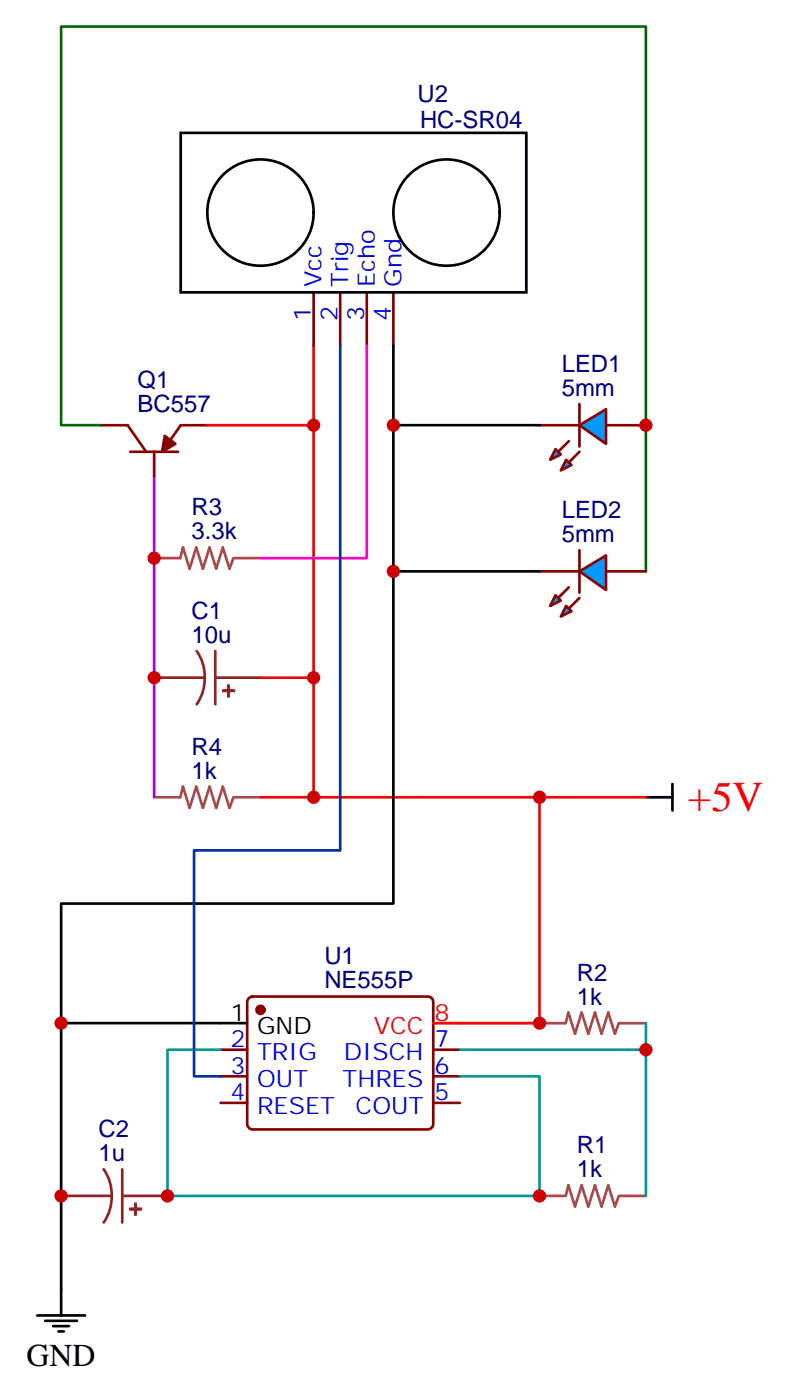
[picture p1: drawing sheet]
<svg xmlns="http://www.w3.org/2000/svg" width="105mm" height="186mm" viewBox="0 0 105 186" stroke-linecap="round" stroke-linejoin="round" font-family="sans-serif">
<g fill="none" stroke="#870000" stroke-width=".35">
<path d="M41.6 38.8v7.1M45.2 38.8v7.1M48.7 38.8v7.1M52.2 38.8v7.1M13.4 56.4h3.5l2.5 3.6M17.3 60h6.3M20.5 60v3.5M27.5 56.4h-3.5l-2.5 3.6M71.6 56.4h5.3M80.4 56.4h5.3M29.3 139.3h3.5M33 132.5l.5-.2h23.3a.71 .71 0 0 1 .7 .7v16.2a.76 .76 0 0 1-.7 .7h-23.3a.76 .76 0 0 1-.7-.7v-16.2z"/>
<path d="M57.5 139.3h3.5M29.3 142.9h3.5M29.3 146.4h3.5M57.5 142.9h3.5M57.5 146.4h3.5"/>
</g>
<g fill="#870000" stroke="#870000" stroke-width=".35">
<path d="M21.9 57.9l1.4 1-1.8 1.1z"/>
<circle cx="34.6" cy="134.1" r=".53"/>
</g>
<g fill="none" stroke="#000" stroke-width=".35">
<path d="M24 17.6h45.8v21.2h-45.8zM52.2 45.9v74h-44.1v15.9h24.7"/>
<circle cx="34.6" cy="28.2" r="7.1"/>
<circle cx="59.3" cy="28.2" r="7.1"/>
</g>
<path d="M27.5 56.4h14.1M41.6 45.9v59.9h30v30h-14.1" fill="none" stroke="#f00" stroke-width=".35"/>
<path d="M20.5 74.1h3.4l.4-1.4 .9 2.8 .8-2.8 .9 2.8 .9-2.8 .9 2.8 .9-2.8 .9 2.8 .5-1.4M31.1 74.1h3.5M20.5 105.8h3.4l.4-1.4 .9 2.8 .8-2.8 .9 2.8 .9-2.8 .9 2.8 .9-2.8 .9 2.8 .5-1.4M31.1 105.8h3.5M71.6 135.8h3.5l.3-1.4 .9 2.8 .9-2.8 .9 2.8 .9-2.8 .8 2.8 .9-2.8 .9 2.8 .5-1.4M82.3 135.8h3.4M71.6 158.7h3.5l.3-1.4 .9 2.9 .9-2.9 .9 2.9 .9-2.9 .8 2.9 .9-2.9 .9 2.9 .5-1.5M82.3 158.7h3.4" fill="none" stroke="#a64a4a" stroke-width=".35"/>
<path d="M29.3 139.3h-7.1v19.4h49.4v-15.8h-10.6M85.7 135.8v3.5h-24.7M85.7 139.3v19.4" fill="none" stroke="#099" stroke-width=".35"/>
<path d="M48.7 45.9v28.2h-14.1" fill="none" stroke="#f0c" stroke-width=".35"/>
<path d="M20.5 90h6.7M26.1 86.4a5.7 5.7 0 0 1 1.1 3.6M27.2 90a5.8 5.8 0 0 1-1.1 3.5M28.6 90h6M28.6 86.4v7.1" fill="none" stroke="#8c2424" stroke-width=".35"/>
<g fill="#8c2424" stroke="#8c2424" stroke-width=".35">
<path d="M30.3 91v1.4z"/>
<path d="M29.6 91.7h1.4z"/>
</g>
<path d="M20.5 63.5v42.3" fill="none" stroke="#90f" stroke-width=".35"/>
<path d="M45.2 45.9v67h-19.4v30h3.5" fill="none" stroke="#039" stroke-width=".35"/>
<g fill="#09f" stroke="#870000" stroke-width=".35">
<path d="M73.7 59.6l.7 .7-1.4 .7z"/>
<path d="M75.1 61l.7 .7-1.4 .7z"/>
</g>
<g fill="#870000" stroke="#870000" stroke-width=".35">
<path d="M75.5 58.6l-1.4 1.4z"/>
<path d="M76.9 60l-1.4 1.4z"/>
</g>
<path d="M76.9 53.6v5.7z" fill="#f00" stroke="#870000" stroke-width=".35"/>
<path d="M76.9 56.4l3.5-2.1v4.6z" fill="#09f" stroke="#870000" stroke-width=".35"/>
<path d="M13.4 56.4h-5.3v-52.9h77.6v72.3" fill="none" stroke="#060" stroke-width=".35"/>
<path d="M71.6 75.8h5.3M80.4 75.8h5.3" fill="none" stroke="#870000" stroke-width=".35"/>
<g fill="#09f" stroke="#870000" stroke-width=".35">
<path d="M73.7 79l.7 .7-1.4 .7z"/>
<path d="M75.1 80.4l.7 .7-1.4 .7z"/>
</g>
<g fill="#870000" stroke="#870000" stroke-width=".35">
<path d="M75.5 78l-1.4 1.4z"/>
<path d="M76.9 79.4l-1.4 1.4z"/>
</g>
<path d="M76.9 73v5.7z" fill="#f00" stroke="#870000" stroke-width=".35"/>
<path d="M76.9 75.8l3.5-2.1v4.6z" fill="#09f" stroke="#870000" stroke-width=".35"/>
<path d="M52.2 56.4h19.4M52.2 75.8h19.4M85.7 105.8h3.6M89.3 104.1v3.5M8.1 135.8v38.8M4.9 174.6h6.4M6 175.3h4.2M7.1 176h2.1M7.8 176.7h.7" fill="none" stroke="#000" stroke-width=".35"/>
<path d="M8.1 158.7h6.7M13.8 155.2a5.7 5.7 0 0 1 1 3.5M14.8 158.7a5.8 5.8 0 0 1-1 3.6M16.2 158.7h6M16.2 155.2v7.1" fill="none" stroke="#8c2424" stroke-width=".35"/>
<g fill="#8c2424" stroke="#8c2424" stroke-width=".35">
<path d="M18 159.8v1.4z"/>
<path d="M17.3 160.5h1.4z"/>
</g>
<path d="M34.6 90h7M34.6 105.8h7M71.6 105.8h14.1" fill="none" stroke="#f00" stroke-width=".35"/>
<g fill="#c00">
<circle cx="71.6" cy="158.7" r=".88"/>
<circle cx="85.7" cy="139.3" r=".88"/>
<circle cx="71.6" cy="135.8" r=".88"/>
<circle cx="20.5" cy="90" r=".88"/>
<circle cx="20.5" cy="74.1" r=".88"/>
<circle cx="52.2" cy="56.4" r=".88"/>
<circle cx="52.2" cy="75.8" r=".88"/>
<circle cx="22.2" cy="158.7" r=".88"/>
<circle cx="8.1" cy="135.8" r=".88"/>
<circle cx="41.6" cy="56.4" r=".88"/>
<circle cx="41.6" cy="90" r=".88"/>
<circle cx="41.6" cy="105.8" r=".88"/>
<circle cx="85.7" cy="56.4" r=".88"/>
<circle cx="71.6" cy="105.8" r=".88"/>
<circle cx="8.1" cy="158.7" r=".88"/>
</g>
<text font-size="5.6" fill="#f00" x="91.2" y="107.7">+5V</text>
<text font-size="4.2" x="3.5" y="181.4">GND</text>
<g font-size="3.2" fill="#000080">
<text x="55.4" y="13.5">U2</text>
<text x="55.8" y="17">HC-SR04</text>
<text x="18.3" y="51.5">Q1</text>
<text x="74.6" y="52.6">5mm</text>
<text x="74.6" y="49.4">LED1</text>
<text x="18.3" y="54.7">BC557</text>
<text x="25.4" y="71.6">3.3k</text>
<text x="25.4" y="68.4">R3</text>
<text x="74.6" y="72">5mm</text>
<text x="74.6" y="68.8">LED2</text>
<text x="25.4" y="82.2">C1</text>
<text x="25.4" y="85.4">10u</text>
<text x="25.4" y="100.2">R4</text>
<text x="25.4" y="103.4">1k</text>
<text x="43.1" y="131.2">NE555P</text>
<text x="43.1" y="128">U1</text>
<text x="76.6" y="130.2">R2</text>
<text x="76.6" y="133.3">1k</text>
<text x="13.1" y="154.2">1u</text>
<text x="13.1" y="151">C2</text>
<text x="76.6" y="153.1">R1</text>
<text x="76.6" y="156.3">1k</text>
</g>
<g font-size="3.2" fill="#00f">
<text x="42.7" y="38.1" transform="rotate(-90 42.7 38.1)">Vcc</text>
<text x="46.2" y="38.1" transform="rotate(-90 46.2 38.1)">Trig</text>
<text x="49.7" y="38.1" transform="rotate(-90 49.7 38.1)">Echo</text>
<text x="53.3" y="38.1" transform="rotate(-90 53.3 38.1)">Gnd</text>
<text x="41.3" y="42.6" transform="rotate(-90 41.3 42.6)">1</text>
<text x="44.8" y="42.6" transform="rotate(-90 44.8 42.6)">2</text>
<text x="48.3" y="42.6" transform="rotate(-90 48.3 42.6)">3</text>
<text x="51.9" y="42.6" transform="rotate(-90 51.9 42.6)">4</text>
<text x="30.6" y="139">2</text>
<text x="30.6" y="142.5">3</text>
<text x="34.1" y="140.8">TRIG</text>
<text x="45.6" y="140.8">DISCH</text>
<text x="57.7" y="142.5">6</text>
<text x="57.7" y="139">7</text>
<text x="30.6" y="146">4</text>
<text x="34.1" y="144.3">OUT</text>
<text x="34.1" y="147.8">RESET</text>
<text x="45.5" y="144.3">THRES</text>
<text x="47.2" y="147.8">COUT</text>
<text x="57.7" y="146">5</text>
</g>
<g font-size="3.2">
<text x="30.6" y="135.5">1</text>
<text x="34.1" y="137.2">GND</text>
</g>
<g font-size="3.2" fill="#f00">
<text x="49.6" y="137.2">VCC</text>
<text x="57.7" y="135.5">8</text>
</g>
</svg>
